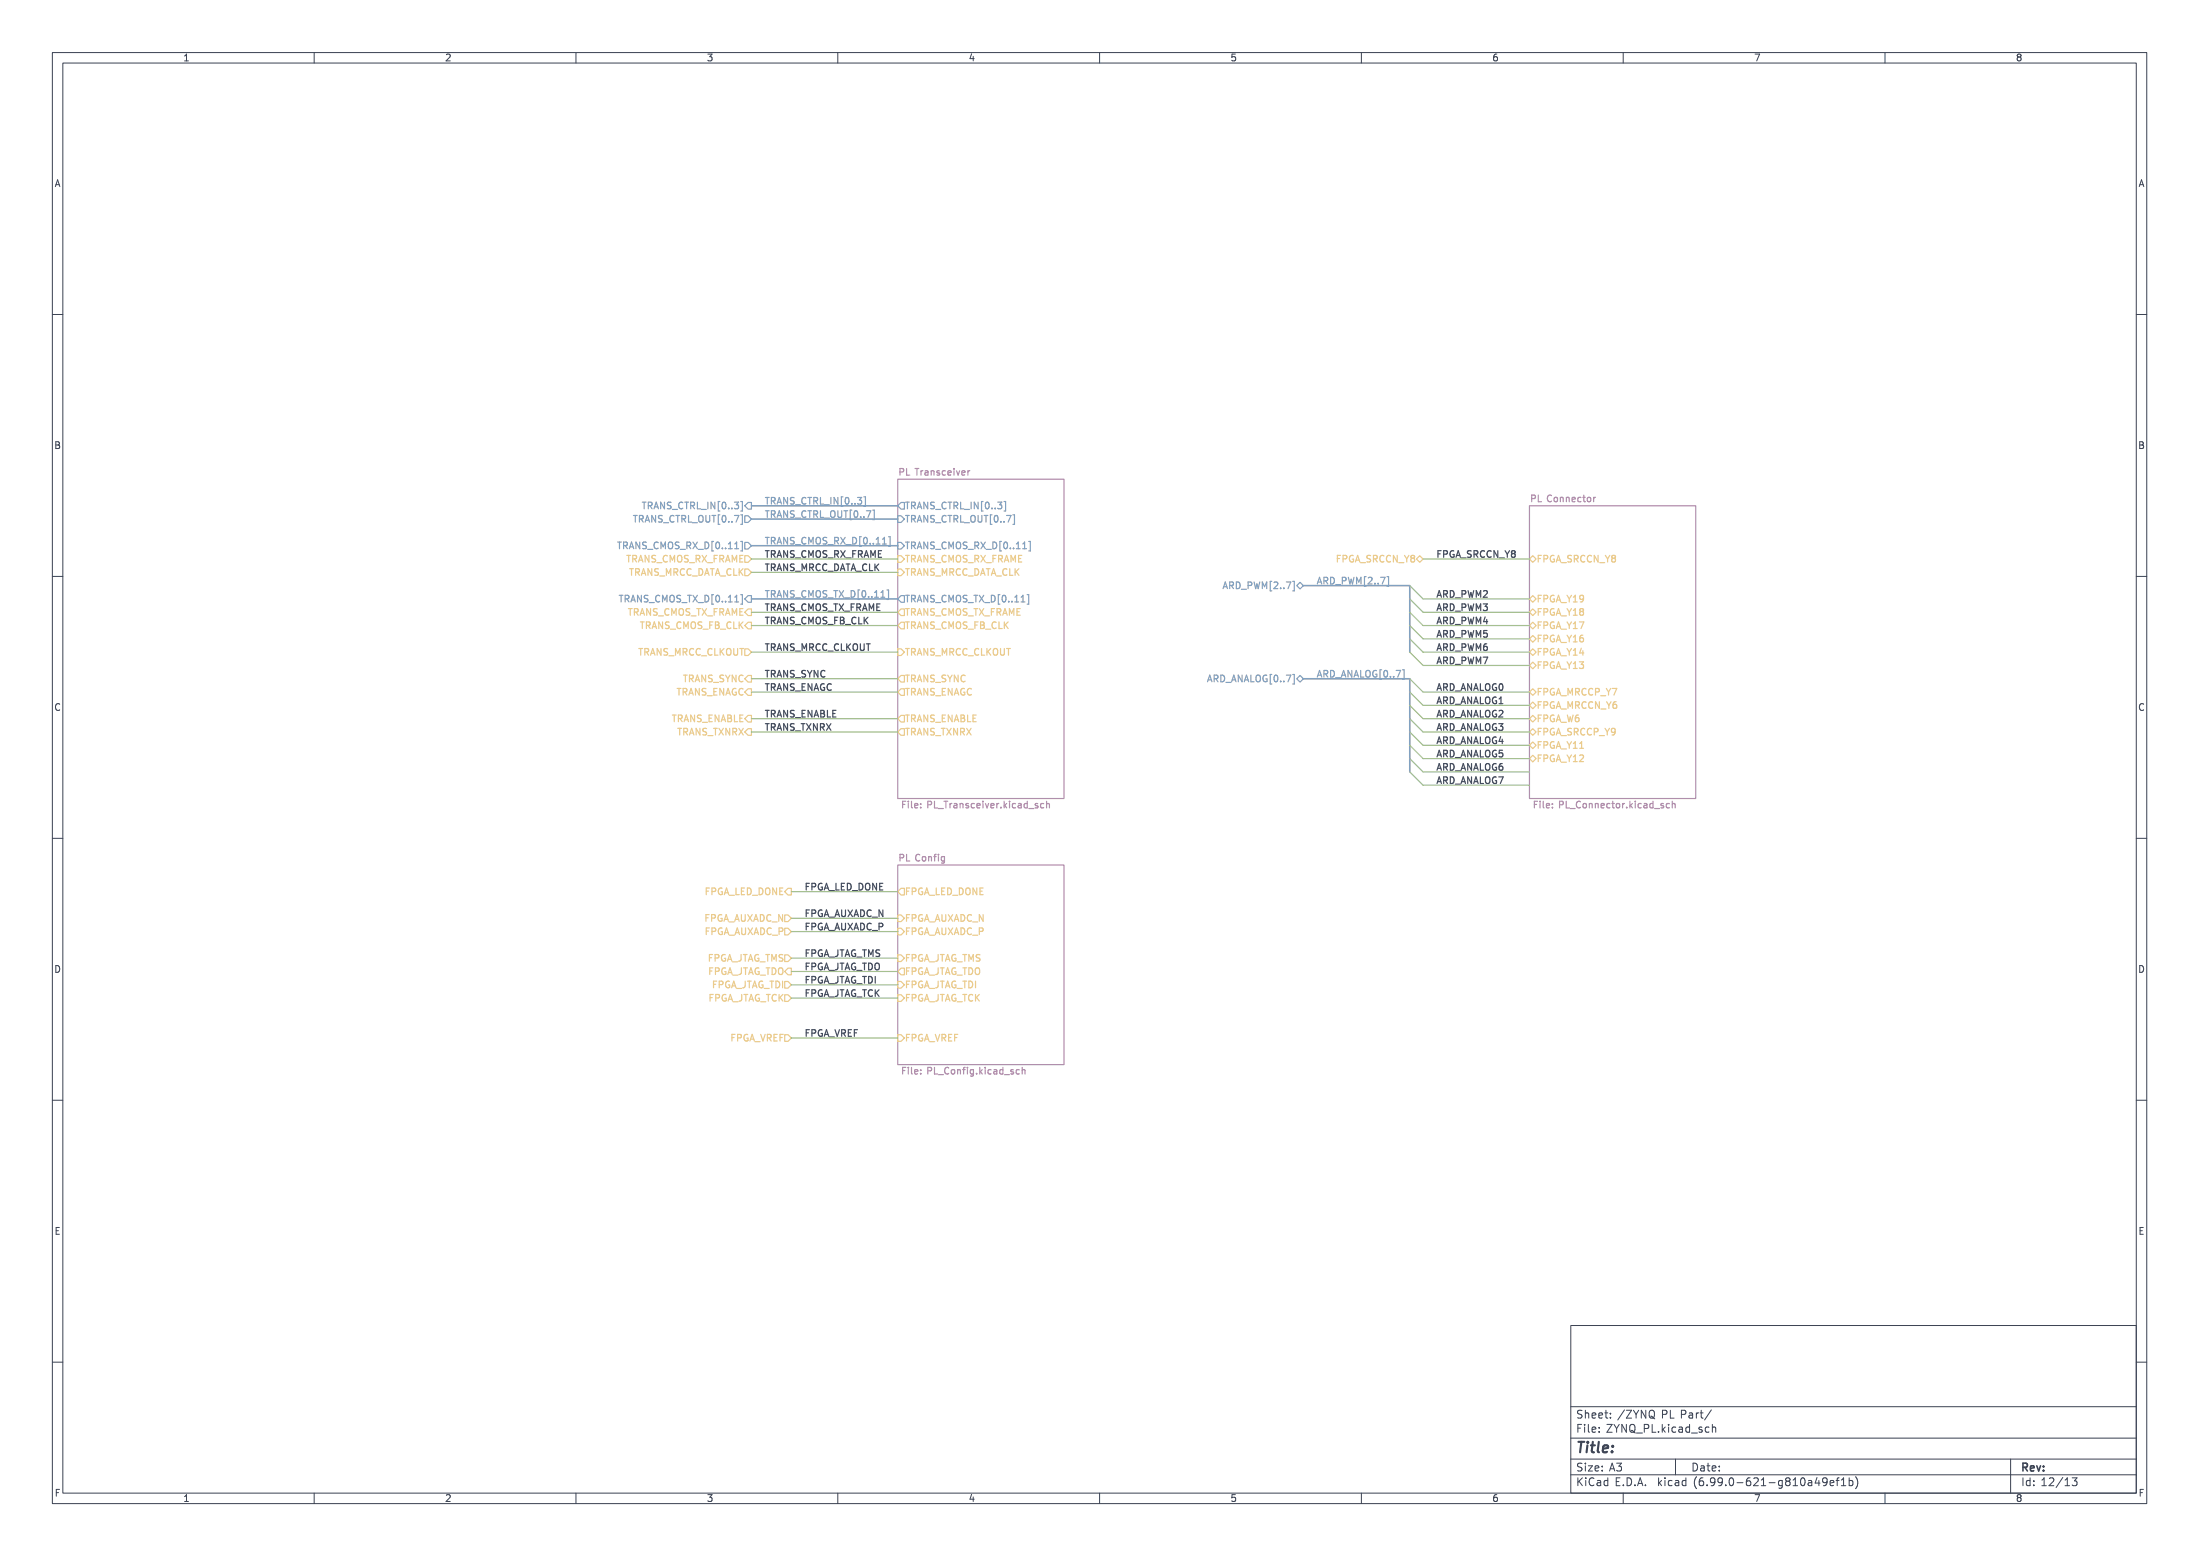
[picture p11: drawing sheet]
<svg xmlns="http://www.w3.org/2000/svg" width="420mm" height="297mm" viewBox="0 0 420 297" stroke-linecap="round" stroke-linejoin="round" font-family="sans-serif">
<g fill="none" stroke="#3b4252" stroke-width=".19">
<path d="M10 10h400v277h-400zM12 12h396v273h-396zM60 10v2M110 10v2M160 10v2M210 10v2M260 10v2M310 10v2M360 10v2M10 60h2M408 60h2M10 110h2"/>
<path d="M408 110h2M10 160h2M408 160h2M10 210h2M408 210h2M300 253h108v32h-108zM10 260h2M300 278.5h108M300 274.5h108M300 268.5h108M308.7 279.3h1l-.5 .6M309.4 279.9l.3 .3v.3l-.3 .3"/>
<path d="M320 278.5v3M322.8 269.7l.4 .1 .1 .9M323.3 270.6l-.5 .1M323.3 270.1h-.5M324 269.7v1M324.4 269.7l-.3 .1-.1 .2M324.7 269.7h.6M324.9 269.2v1.3l.4 .2M326.4 272.5l-.4-.1-.3 .3 .1 .6h.6M326.8 269.1l-1.3 2M327 272.6l.2-.2 .4 .1 .1 .9M327 271.9v1.5"/>
<path d="M384 278.5v6.5M408 260h2M60 285v2M110 285v2M160 285v2M210 285v2M260 285v2M300 281.5h108M310 285v2M345.4 282.7h.5l.1 .9M346 283h-.5a.29 .29 0 0 0-.2 .3 .29 .29 0 0 0 .2 .3l.5-.1M347 282l-.3 1.1h.9"/>
<path d="M347.4 282.6v1M348.9 282.8l-.2 .2h-.5l-.1-.2 .1-.6 .5-.1 .2 .2a.99 .99 0 0 1-.4 1.3h-.3M349.5 283.1l.7-.1v-.3l-.5-.1-.2 .2 .1 .7h.6M350.7 282.6h.5M351.2 282.1l-.3 .2v1.3M351.7 283.6h.8M351.7 282.5l.4-.4v1.5M353.2 282.7l.4-.1 .3 .3-.2 .6h-.5M353.2 282.1v1.5M354.4 281.9a1.73 1.73 0 0 1 0 2.3M360 285v2M394.4 283.6h.8"/>
<path d="M394.7 282.3l.1-.2v1.5M395.7 282.1h1l-.5 .6 .4 .1v.7l-.2 .1-.7-.1"/>
</g>
<g fill="#fff" stroke="#fff" stroke-width=".19">
<path d="M292.1 96.6h31.7v55.8h-31.7z"/>
<path d="M171.4 165.1h31.8v38.1h-31.8z"/>
<path d="M171.4 91.5h31.8v60.9h-31.8z"/>
</g>
<g fill="none" stroke="#b48ead" stroke-width=".23">
<path d="M171.4 91.5h31.8v60.9h-31.8zM184.8 89.9v.8M185.2 89.9l-.4 .2M292.1 96.6h31.7v55.8h-31.7zM304.4 94.9v.9M304.7 94.9l-.3 .3M172.4 153.6h.4M173 153h-.6v1.2M199.3 153.4h-.3l-.3 .2 .1 .6h.5M199.9 153.5l.2-.1h.3v.8M199.9 153v1.2M293 153.6h.5"/>
<path d="M293.6 153h-.6v1.2M318.8 153.4h-.3l-.3 .2 .1 .6h.5M319.4 153.5l.2-.1h.3v.8M319.4 153v1.2M171.4 165.1h31.8v38.1h-31.8zM180 163.5l.4 .1M180.4 163.5v1l-.3 .3M180.4 164.3l-.4 .1M172.4 204.4h.4M173 203.8h-.6v1.2M194.7 204.2h-.4l-.2 .2 .1 .6h.5M195.2 204.3l.2-.1h.3l.1 .8"/>
<path d="M195.2 203.8v1.2"/>
</g>
<g fill="none" stroke="#ebcb8b" stroke-width=".23">
<path d="M142.2 106.1h.7l.6 .6-.6 .7h-.7zM142.2 108.6h.7l.6 .7-.6 .6h-.7zM142.9 118.8h.6v1.3h-.6l-.7-.7zM142.9 116.2h.6v1.3h-.6l-.7-.6zM171.4 106.1h.7l.6 .6-.6 .7h-.7zM171.4 108.6h.7l.6 .7-.6 .6h-.7zM172.1 116.2h.6v1.3h-.6l-.7-.6zM172.1 118.8h.6v1.3h-.6l-.7-.7zM270.5 106.7l.6-.6 .7 .6-.7 .7zM292.1 106.7l.6-.6 .7 .6-.7 .7zM292.1 119.4l.6-.6 .7 .6-.7 .7zM292.1 114.3l.6-.6 .7 .6-.7 .7z"/>
<path d="M292.1 116.9l.6-.7 .7 .7-.7 .6zM142.2 123.9h.7l.6 .6-.6 .6h-.7zM142.9 139.1h.6v1.3h-.6l-.7-.7zM142.9 128.9h.6v1.3h-.6l-.7-.6zM142.9 131.5h.6v1.3h-.6l-.7-.7zM142.9 136.6h.6v1.2h-.6l-.7-.6zM171.4 123.9h.7l.6 .6-.6 .6h-.7zM172.1 128.9h.6v1.3h-.6l-.7-.6zM172.1 131.5h.6v1.3h-.6l-.7-.7zM172.1 136.6h.6v1.2h-.6l-.7-.6zM172.1 139.1h.6v1.3h-.6l-.7-.7zM292.1 132.1l.6-.6 .7 .6-.7 .7z"/>
<path d="M292.1 134.7l.6-.7 .7 .7-.7 .6zM292.1 139.7l.6-.6 .7 .6-.7 .7zM292.1 137.2l.6-.6 .7 .6-.7 .6zM292.1 124.5l.6-.6 .7 .6-.7 .6zM292.1 122l.6-.7 .7 .7-.7 .6zM292.7 126.4l.7 .6-.7 .7-.6-.7zM292.1 144.8l.6-.6 .7 .6-.7 .7zM292.1 142.3l.6-.7 .7 .7-.7 .6zM149.9 177.2h.6l.6 .6-.6 .7h-.6zM149.9 174.7h.6l.6 .6-.6 .6h-.6zM150.5 169.6h.6v1.3h-.6l-.6-.7zM171.4 177.2h.7l.6 .6-.6 .7h-.7z"/>
<path d="M171.4 174.7h.7l.6 .6-.6 .6h-.7zM172.1 169.6h.6v1.3h-.6l-.7-.7zM149.9 189.9h.6l.6 .6-.6 .7h-.6zM149.9 197.5h.6l.6 .7-.6 .6h-.6zM149.9 182.3h.6l.6 .6-.6 .7h-.6zM149.9 187.4h.6l.6 .6-.6 .6h-.6zM150.5 184.8h.6v1.3h-.6l-.6-.6zM171.4 197.5h.7l.6 .7-.6 .6h-.7zM171.4 189.9h.7l.6 .6-.6 .7h-.7zM171.4 187.4h.7l.6 .6-.6 .6h-.7zM171.4 182.3h.7l.6 .6-.6 .7h-.7zM172.1 184.8h.6v1.3h-.6l-.7-.6z"/>
</g>
<g fill="none" stroke="#81a1c1" stroke-width=".23">
<path d="M122.7 95.9h.7M142.2 98.5h.7l.6 .6-.6 .6h-.7zM142.9 95.9h.6v1.3h-.6l-.7-.6zM165 94.8h.3v1.9h-.3M166.7 97.4h.3v1.8h-.3M171.4 98.5h.7l.6 .6-.6 .6h-.7zM172.1 95.9h.6v1.3h-.6l-.7-.6zM191.7 95.7h.4v1.9h-.4M193.4 98.3h.3v1.8h-.3M117.9 103.5h.8M118.3 113.6h.7M118.3 103.5v1.3"/>
<path d="M142.2 103.5h.7l.6 .7-.6 .6h-.7zM142.9 113.7h.6v1.3h-.6l-.7-.7zM169.4 112.6h.3v1.8h-.3M169.7 102.5h.3v1.8h-.3M171.4 103.5h.7l.6 .7-.6 .6h-.7zM172.1 113.7h.6v1.3h-.6l-.7-.7zM196.2 113.5h.3v1.8h-.3M196.5 103.4h.3v1.8h-.3M234 111.1l-.4 1.3M247.6 111.8l.7-.6 .6 .6-.6 .6zM264.9 110.1h.3v1.8h-.3M247.6 129.6l.7-.7 .6 .7-.6 .6z"/>
<path d="M267.8 127.9h.4v1.8h-.4"/>
</g>
<path d="M143.5 99.1h27.9M143.5 96.6h27.9M143.5 114.3h27.9M143.5 104.2h27.9M248.9 111.8h20.3v12.7M248.9 129.6h20.3v17.8" fill="none" stroke="#81a1c1" stroke-width=".3"/>
<g fill="none" stroke="#a3be8c" stroke-width=".23">
<path d="M143.5 106.7h27.9M143.5 116.9h27.9M143.5 109.3h27.9M143.5 119.4h27.9M269.2 114.3l2.6 2.6h20.3M269.2 111.8l2.6 2.5h20.3M269.2 119.4l2.6 2.6h20.3M269.2 116.9l2.6 2.5h20.3M271.8 106.7h20.3M143.5 132.1h27.9M143.5 137.2h27.9M143.5 139.7h27.9"/>
<path d="M143.5 124.5h27.9M143.5 129.6h27.9M269.2 129.6l2.6 2.5h20.3M269.2 132.1l2.6 2.6h20.3M269.2 134.7l2.6 2.5h20.3M269.2 137.2l2.6 2.5h20.3M269.2 122l2.6 2.5h20.3M269.2 139.7l2.6 2.6h20.3M269.2 124.5l2.6 2.5h20.3M269.2 142.3l2.6 2.5h20.3M269.2 144.8l2.6 2.6h20.3M269.2 147.4l2.6 2.5h20.3"/>
<path d="M151.1 170.2h20.3M151.1 175.3h20.3M151.1 177.8h20.3M151.1 182.9h20.3M151.1 190.5h20.3M151.1 188h20.3M151.1 185.5h20.3M151.1 198.2h20.3"/>
</g>
<text font-size="2.8" fill="#3b4252" x="301" y="277.3">Title:</text>
<g font-size="2.1" fill="#3b4252">
<text x="301" y="273.5">File: ZYNQ_PL.kicad_sch</text>
<text x="301" y="270.8">Sheet: /ZYNQ PL Part/</text>
<text x="301" y="280.9">Size: A3</text>
<text x="323" y="280.9">Date:</text>
<text x="386" y="280.9">Rev:</text>
<text x="301" y="283.7">KiCad E.D.A. kicad (6.99.0-621-g810a49ef1b)</text>
<text x="386" y="283.7">Id: 12/13</text>
</g>
<g font-size="1.8" fill="#3b4252">
<text x="35" y="11.7">1</text>
<text x="85" y="11.7">2</text>
<text x="135" y="11.7">3</text>
<text x="185" y="11.7">4</text>
<text x="235" y="11.7">5</text>
<text x="285" y="11.7">6</text>
<text x="335" y="11.7">7</text>
<text x="385" y="11.7">8</text>
<text x="10.3" y="35.7">A</text>
<text x="408.3" y="35.7">A</text>
<text x="10.3" y="85.7">B</text>
<text x="408.3" y="85.7">B</text>
<text x="10.3" y="135.7">C</text>
<text x="408.3" y="135.7">C</text>
<text x="10.3" y="185.7">D</text>
<text x="408.3" y="185.7">D</text>
<text x="10.4" y="235.7">E</text>
<text x="408.4" y="235.7">E</text>
<text x="10.4" y="285.7">F</text>
<text x="35" y="286.7">1</text>
<text x="85" y="286.7">2</text>
<text x="135" y="286.7">3</text>
<text x="185" y="286.7">4</text>
<text x="235" y="286.7">5</text>
<text x="285" y="286.7">6</text>
<text x="335" y="286.7">7</text>
<text x="385" y="286.7">8</text>
<text x="408.4" y="285.7">F</text>
</g>
<g font-size="1.8" fill="#b48ead">
<text x="172.1" y="90.8">PL Transceiver</text>
<text x="292.7" y="95.8">PL Connector</text>
<text x="173.2" y="154.3">File: PL_Transceiver.kicad_sch</text>
<text x="293.8" y="154.3">File: PL_Connector.kicad_sch</text>
<text x="171.9" y="164.4">PL Config</text>
<text x="173.1" y="205.1">File: PL_Config.kicad_sch</text>
</g>
<g font-size="1.8" fill="#81a1c1">
<text x="121.5" y="99.7">TRANS_CTRL_OUT[0..7]</text>
<text x="123.5" y="97.2">TRANS_CTRL_IN[0..3]</text>
<text x="146" y="98.8">TRANS_CTRL_OUT[0..7]</text>
<text x="146" y="96.3">TRANS_CTRL_IN[0..3]</text>
<text x="172.8" y="97.2">TRANS_CTRL_IN[0..3]</text>
<text x="172.8" y="99.7">TRANS_CTRL_OUT[0..7]</text>
<text x="118.9" y="104.8">TRANS_CMOS_RX_D[0..11]</text>
<text x="146" y="103.9">TRANS_CMOS_RX_D[0..11]</text>
<text x="172.8" y="104.8">TRANS_CMOS_RX_D[0..11]</text>
<text x="234.3" y="112.4">ARD_PWM[2..7]</text>
<text x="251.5" y="111.5">ARD_PWM[2..7]</text>
<text x="119.1" y="115">TRANS_CMOS_TX_D[0..11]</text>
<text x="146" y="114.1">TRANS_CMOS_TX_D[0..11]</text>
<text x="172.8" y="115">TRANS_CMOS_TX_D[0..11]</text>
<text x="230.9" y="130.2">ARD_ANALOG[0..7]</text>
<text x="251.5" y="129.3">ARD_ANALOG[0..7]</text>
</g>
<g font-size="1.8" fill="#ebcb8b">
<text x="119" y="107.4">TRANS_CMOS_RX_FRAME</text>
<text x="172.8" y="107.4">TRANS_CMOS_RX_FRAME</text>
<text x="255.1" y="107.4">FPGA_SRCCN_Y8</text>
<text x="293.5" y="107.4">FPGA_SRCCN_Y8</text>
<text x="119.2" y="109.9">TRANS_MRCC_DATA_CLK</text>
<text x="172.8" y="109.9">TRANS_MRCC_DATA_CLK</text>
<text x="119.2" y="117.5">TRANS_CMOS_TX_FRAME</text>
<text x="172.8" y="117.5">TRANS_CMOS_TX_FRAME</text>
<text x="293.5" y="115">FPGA_Y19</text>
<text x="293.5" y="117.5">FPGA_Y18</text>
<text x="121.4" y="125.1">TRANS_MRCC_CLKOUT</text>
<text x="121.8" y="120.1">TRANS_CMOS_FB_CLK</text>
<text x="172.8" y="120.1">TRANS_CMOS_FB_CLK</text>
<text x="172.8" y="125.1">TRANS_MRCC_CLKOUT</text>
<text x="293.5" y="125.1">FPGA_Y14</text>
<text x="293.5" y="120.1">FPGA_Y17</text>
<text x="293.5" y="122.6">FPGA_Y16</text>
<text x="130.1" y="130.2">TRANS_SYNC</text>
<text x="172.8" y="130.2">TRANS_SYNC</text>
<text x="293.5" y="127.7">FPGA_Y13</text>
<text x="127.8" y="137.8">TRANS_ENABLE</text>
<text x="128.7" y="132.8">TRANS_ENAGC</text>
<text x="172.8" y="132.8">TRANS_ENAGC</text>
<text x="172.8" y="137.8">TRANS_ENABLE</text>
<text x="293.5" y="132.8">FPGA_MRCCP_Y7</text>
<text x="293.5" y="135.3">FPGA_MRCCN_Y6</text>
<text x="293.5" y="137.8">FPGA_W6</text>
<text x="129.1" y="140.4">TRANS_TXNRX</text>
<text x="172.8" y="140.4">TRANS_TXNRX</text>
<text x="293.5" y="140.4">FPGA_SRCCP_Y9</text>
<text x="293.5" y="142.9">FPGA_Y11</text>
<text x="293.5" y="145.5">FPGA_Y12</text>
<text x="134.2" y="170.9">FPGA_LED_DONE</text>
<text x="172.8" y="170.9">FPGA_LED_DONE</text>
<text x="134" y="175.9">FPGA_AUXADC_N</text>
<text x="134.1" y="178.5">FPGA_AUXADC_P</text>
<text x="172.8" y="178.5">FPGA_AUXADC_P</text>
<text x="172.8" y="175.9">FPGA_AUXADC_N</text>
<text x="134.4" y="183.6">FPGA_JTAG_TMS</text>
<text x="172.8" y="183.6">FPGA_JTAG_TMS</text>
<text x="134.4" y="186.1">FPGA_JTAG_TDO</text>
<text x="134.5" y="191.2">FPGA_JTAG_TCK</text>
<text x="135.3" y="188.6">FPGA_JTAG_TDI</text>
<text x="172.8" y="191.2">FPGA_JTAG_TCK</text>
<text x="172.8" y="188.6">FPGA_JTAG_TDI</text>
<text x="172.8" y="186.1">FPGA_JTAG_TDO</text>
<text x="139.1" y="198.8">FPGA_VREF</text>
<text x="172.8" y="198.8">FPGA_VREF</text>
</g>
<g font-size="1.8" fill="#434c5e">
<text x="146" y="106.5">TRANS_CMOS_RX_FRAME</text>
<text x="274.3" y="106.5">FPGA_SRCCN_Y8</text>
<text x="146" y="109">TRANS_MRCC_DATA_CLK</text>
<text x="146" y="119.2">TRANS_CMOS_FB_CLK</text>
<text x="146" y="116.6">TRANS_CMOS_TX_FRAME</text>
<text x="274.3" y="116.6">ARD_PWM3</text>
<text x="274.3" y="114.1">ARD_PWM2</text>
<text x="274.3" y="119.2">ARD_PWM4</text>
<text x="146" y="124.2">TRANS_MRCC_CLKOUT</text>
<text x="274.3" y="124.2">ARD_PWM6</text>
<text x="274.3" y="121.7">ARD_PWM5</text>
<text x="146" y="131.9">TRANS_ENAGC</text>
<text x="146" y="129.3">TRANS_SYNC</text>
<text x="274.3" y="131.9">ARD_ANALOG0</text>
<text x="274.3" y="126.8">ARD_PWM7</text>
<text x="146" y="136.9">TRANS_ENABLE</text>
<text x="274.3" y="134.4">ARD_ANALOG1</text>
<text x="274.3" y="136.9">ARD_ANALOG2</text>
<text x="146" y="139.5">TRANS_TXNRX</text>
<text x="274.3" y="139.5">ARD_ANALOG3</text>
<text x="274.3" y="142">ARD_ANALOG4</text>
<text x="274.3" y="144.6">ARD_ANALOG5</text>
<text x="274.3" y="147.1">ARD_ANALOG6</text>
<text x="274.3" y="149.6">ARD_ANALOG7</text>
<text x="153.7" y="170">FPGA_LED_DONE</text>
<text x="153.7" y="177.6">FPGA_AUXADC_P</text>
<text x="153.7" y="175">FPGA_AUXADC_N</text>
<text x="153.7" y="185.2">FPGA_JTAG_TDO</text>
<text x="153.7" y="182.7">FPGA_JTAG_TMS</text>
<text x="153.7" y="190.3">FPGA_JTAG_TCK</text>
<text x="153.7" y="187.7">FPGA_JTAG_TDI</text>
<text x="153.7" y="197.9">FPGA_VREF</text>
</g>
</svg>
